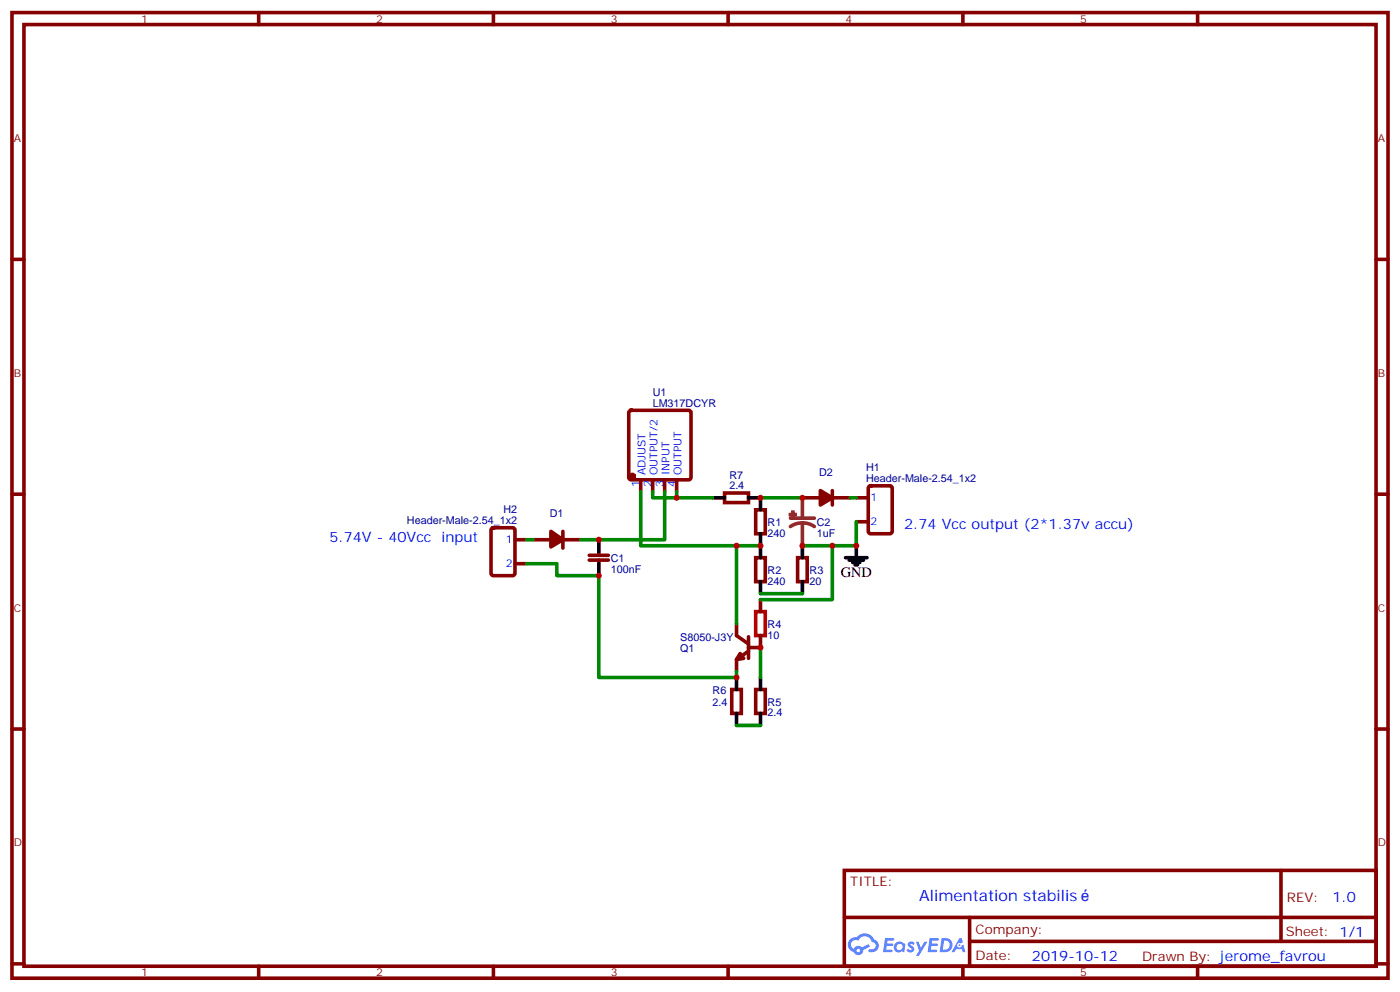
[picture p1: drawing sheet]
<svg xmlns="http://www.w3.org/2000/svg" width="412mm" height="292mm" viewBox="0 0 412 292" stroke-linecap="round" stroke-linejoin="round" font-family="sans-serif">
<g fill="none" stroke="#870000" stroke-width="1.1">
<path d="M3.5 3.7h405.4v284.3h-405.4zM7.1 7.2h398.2v277.3h-398.2zM76.2 3.7v3.5M145.3 3.7v3.5M214.5 3.7v3.5M283.6 3.7v3.5M352.8 3.7v3.5M3.5 76.4h3.6M405.3 76.4h3.6M3.5 145.5h3.6M405.3 145.5h3.6M217 183.6v3.5l3.5 2.5"/>
<path d="M218 192.4l1.1 1.5-2.1 .3zM220.5 187.5v6.4M220.5 191.7l-3.5 2.5v3.5M220.5 190.7h3.5M3.5 214.7h3.6M405.3 214.7h3.6M248.7 256.3h156.6v28.2h-156.6zM377.3 256.3v20.9M248.7 270.1h156.5M285.6 277.2h119.6M285.6 270.1v14.2M3.5 283.8h3.6"/>
<path d="M76.2 284.5v3.5M145.3 284.5v3.5M214.5 284.5v3.5M283.6 284.5v3.5M352.8 284.5v3.5M405.3 283.8h3.6"/>
</g>
<g fill="#5487ff">
<path d="M267.7 277.5a1.22 1.22 0 0 1 1.7 .2l-.4 .6a.47 .47 0 0 0-.3-.4 .47 .47 0 0 0-.5 .2l.1 .2a1.14 1.14 0 0 1 .8 1.8 1.14 1.14 0 0 1-1.9 0l-.2-.2 .5-.6 .7 .5a.29 .29 0 0 0 .3-.3 .29 .29 0 0 0-.2-.3 1.04 1.04 0 0 1-.6-1.7z"/>
<path d="M260.7 276.2h2.4l.3 .2-.2 .5-1.8 .1-.1 .8h1.5l.3 .4-.3 .4h-1.6l-.2 1.1h1.7l.2 .3-.2 .3-2.6 .1z"/>
<path d="M273.8 276.2h2.4l.3 .2-.1 .5-1.8 .1-.2 .8h1.6l.3 .4-.4 .4-1.6-.1-.1 1.1 1.7 .1 .2 .3-.2 .3-2.6 .1z"/>
<path d="M282.6 276.2h.7l.3 1.3-.6 .3a.69 .69 0 0 0-1 .3 .69 .69 0 0 0 .4 .9 .69 .69 0 0 0 .9-.6l.5-.2 .6 2.2h-.8l-.2-.9h-1.8l-.5 .9h-.8z"/>
<path d="M269.8 277.3h.8l.6 1.8 1.1-1.8h.9l-2.6 4.2h-.8l.9-1.5z"/>
<path d="M277.4 276.2l-.6 4.2h1.3a2.11 2.11 0 0 0 2.5-2.1 2.11 2.11 0 0 0-2.5-2.1zM278.1 277a1.39 1.39 0 0 1 1.7 1.4 1.39 1.39 0 0 1-1.8 1.2h-.3z"/>
<path d="M263.7 277.8a1.54 1.54 0 0 0-.1 2.2 1.54 1.54 0 0 0 2.2 .1l.6 .3 .3-2.3-.2-.3h-.4a1.49 1.49 0 0 0-2.4 0zM264 278.8a.94 .94 0 0 1 1.8 0 .94 .94 0 0 1-1.8 0z"/>
<path d="M250.4 276.6a2.18 2.18 0 0 0 1.1 3.7 1.44 1.44 0 0 0 1.6 .9 1.44 1.44 0 0 0 1.2-1.4l2-1.1-.5-.7-1.9 1a1.47 1.47 0 0 0-2.4 .4 1.39 1.39 0 0 1-.7-1.9 1.39 1.39 0 0 1 2-.5 2.12 2.12 0 0 1 2.2-1.3 2.12 2.12 0 0 1 1.9 1.7 1.14 1.14 0 0 1 1.1 1.4 1.14 1.14 0 0 1-1.7 .7 .43 .43 0 0 0-.5 .4 .43 .43 0 0 0 .4 .5 1.98 1.98 0 0 0 2.5-1.2 1.98 1.98 0 0 0-1.2-2.6 3.1 3.1 0 0 0-5.3-.6l-.9 .1zM252.3 279.9a.55 .55 0 0 1 1.1 0 .55 .55 0 0 1-1.1 0z"/>
<circle cx="282.6" cy="278.3" r=".26"/>
</g>
<g fill="none" stroke="#870000" stroke-width="1.1">
<path d="M185.4 121l.5-.2h16.9l.5 .2 .3 .5v19.1l-.3 .5-.5 .2h-16.9l-.5-.2-.2-.5v-19.1zM144.9 155.6l.4-.2h5.7l.6 .4 .1 13-.5 .7h-5.9l-.6-.5-.1-12.9zM151.7 158.9h3.5M157 158.9h5.3M165.8 156.5v4.9M165.8 158.9h5.3M188.7 141.3v3.5M192.3 141.3v3.5M195.8 141.3v3.5M199.3 141.3v3.5M213.4 145.2h7.1v2.8h-7.1zM222.6 150.1h2.8v7.1h-2.8z"/>
<path d="M236.4 146.6h5.3M245.2 144.5v4.2M245.2 146.6h5.3M252.2 146.6h3.6M252.2 153.6h3.6M256 143.3l.5-.2h5.6l.7 .4v13l-.4 .6-5.9 .1-.7-.5v-12.9zM151.7 166h3.5M173.6 164.9h5.6M173.6 163.5h5.6M176.4 162.5v1M176.4 164.9v1.1M222.6 164.2h2.8v7.1h-2.8z"/>
<path d="M224 176.6v3.5M234.9 164.2h2.9v7.1h-2.9zM224 187.1v3.6M215.5 203h2.9v7.1h-2.9zM222.6 203h2.8v7.1h-2.8z"/>
</g>
<g fill="none" stroke="#000" stroke-width="1.1">
<path d="M176.4 158.9v3.6M209.9 146.6h3.5M220.5 146.6h3.5v3.5M224 157.2v7M176.4 166v3.5M224 171.3v3.5M236.4 160.7v3.5M236.4 171.3v3.5M249.1 164.2h6.3M250.1 164.9h4.3M251.2 165.6h2.1M251.9 166.3h.7"/>
<path d="M252.2 160.7v3.5M217 199.5v3.5M224 199.5v3.5M217 210.1v3.5M224 210.1v3.5"/>
</g>
<g fill="#8c2424" stroke="#8c2424" stroke-width="1.1">
<path d="M232.8 151.5l1.4 .1z"/>
<path d="M233.5 150.8l.1 1.4z"/>
</g>
<path d="M232.8 152.6h7.1M236.4 154l1.8 .2 1.7 .8M236.4 154l-1.9 .2-1.7 .8M236.4 146.6v6M236.4 154v6.7" fill="none" stroke="#8c2424" stroke-width="1.1"/>
<g fill="#870000" stroke="#870000" stroke-width="1.1">
<path d="M162.3 156.5l3.5 2.4-3.5 2.1z"/>
<path d="M241.7 144.5l3.5 2.1-3.5 2.1z"/>
<circle cx="186.3" cy="140.2" r=".53"/>
</g>
<path d="M222.6 180.1h2.8v7h-2.8z" fill="none" stroke="#a10000" stroke-width="1.1"/>
<g fill="none" stroke="#008700" stroke-width="1.1">
<path d="M155.2 158.9h1.8M188.7 144.8v15.9h35.3M192.3 144.8v1.8h7v-1.8M195.8 144.8v14.1h-24.7M199.3 146.6h10.6M224 146.6h12.4M250.5 146.6h1.7M252.2 153.6v7.1h-15.8M155.2 166h8.8v3.5h12.4v30h40.6v-1.8M217 160.7v22.9M224 174.8h12.4M245.2 160.7v15.9h-21.2"/>
<path d="M224 190.7v8.8M217 213.6h7"/>
</g>
<g fill="#c00">
<circle cx="224" cy="160.7" r=".88"/>
<circle cx="236.4" cy="146.6" r=".88"/>
<circle cx="224" cy="146.6" r=".88"/>
<circle cx="236.4" cy="160.7" r=".88"/>
<circle cx="176.4" cy="158.9" r=".88"/>
<circle cx="217" cy="199.5" r=".88"/>
<circle cx="199.3" cy="146.6" r=".88"/>
<circle cx="224" cy="190.7" r=".88"/>
<circle cx="245.2" cy="160.7" r=".88"/>
<circle cx="252.2" cy="160.7" r=".88"/>
<circle cx="217" cy="160.7" r=".88"/>
<circle cx="176.4" cy="169.5" r=".88"/>
</g>
<text font-size="4.6" fill="#00f" x="270.8" y="265.3">Alimentation stabilis</text>
<g font-size="4.2" fill="#00f">
<text x="266.3" y="155.9">2.74 Vcc output (2*1.37v accu)</text>
<text x="97" y="159.6">5.74V - 40Vcc</text>
<text x="130" y="159.6">input</text>
<text x="392.5" y="265.6">1.0</text>
<text x="304" y="282.9">2019-10-12</text>
</g>
<text font-size="4.2" x="247.6" y="169.9">GND</text>
<g font-size="3.9" fill="#800">
<text x="250.5" y="260.9">TITLE:</text>
<text x="379.1" y="265.6">REV:</text>
<text x="287.4" y="275.1">Company:</text>
<text x="378.7" y="275.7">Sheet: 1/1</text>
<text x="287.4" y="282.8">Date:</text>
<text x="336.4" y="282.8">Drawn By: jerome_favrou</text>
</g>
<g font-size="3.2" fill="#800">
<text x="41.6" y="6.7">1</text>
<text x="110.8" y="6.7">2</text>
<text x="179.9" y="6.7">3</text>
<text x="249.1" y="6.7">4</text>
<text x="318.2" y="6.7">5</text>
<text x="4.1" y="41.8">A</text>
<text x="405.9" y="41.8">A</text>
<text x="4.1" y="110.9">B</text>
<text x="405.9" y="110.9">B</text>
<text x="4.1" y="180.1">C</text>
<text x="405.9" y="180.1">C</text>
<text x="4.1" y="249.2">D</text>
<text x="405.9" y="249.2">D</text>
<text x="41.6" y="287.5">1</text>
<text x="110.8" y="287.5">2</text>
<text x="179.9" y="287.5">3</text>
<text x="249.1" y="287.5">4</text>
<text x="318.2" y="287.5">5</text>
</g>
<g font-size="3.2" fill="#000080">
<text x="192.3" y="119.8">LM317DCYR</text>
<text x="192.3" y="116.6">U1</text>
<text x="214.8" y="140.9">R7</text>
<text x="241.3" y="140.2">D2</text>
<text x="255.1" y="142">Header-Male-2.54_1x2</text>
<text x="255.1" y="138.7">H1</text>
<text x="214.8" y="144.1">2.4</text>
<text x="119.9" y="154.3">Header-Male-2.54_1x2</text>
<text x="148.3" y="151">H2</text>
<text x="161.9" y="152.2">D1</text>
<text x="226.1" y="154.9">R1</text>
<text x="240.6" y="154.9">C2</text>
<text x="226.1" y="158">240</text>
<text x="240.6" y="158">1uF</text>
<text x="179.9" y="165.5">C1</text>
<text x="179.9" y="168.6">100nF</text>
<text x="226.1" y="172.2">240</text>
<text x="226.1" y="169">R2</text>
<text x="238.5" y="172.2">20</text>
<text x="238.5" y="169">R3</text>
<text x="226.1" y="184.9">R4</text>
<text x="200.4" y="188.7">S8050-J3Y</text>
<text x="200.4" y="191.9">Q1</text>
<text x="226.1" y="188">10</text>
<text x="209.9" y="208">2.4</text>
<text x="209.9" y="204.4">R6</text>
<text x="226.1" y="207.8">R5</text>
<text x="226.1" y="211">2.4</text>
</g>
<g font-size="3.2" fill="#00f">
<text x="188.4" y="143.5" transform="rotate(-90 188.4 143.5)">1</text>
<text x="190.1" y="140" transform="rotate(-90 190.1 140)">ADJUST</text>
<text x="191.9" y="143.5" transform="rotate(-90 191.9 143.5)">2</text>
<text x="193.7" y="140" transform="rotate(-90 193.7 140)">OUTPUT/2</text>
<text x="195.4" y="143.5" transform="rotate(-90 195.4 143.5)">3</text>
<text x="197.2" y="140" transform="rotate(-90 197.2 140)">INPUT</text>
<text x="199" y="143.5" transform="rotate(-90 199 143.5)">4</text>
<text x="200.7" y="140" transform="rotate(-90 200.7 140)">OUTPUT</text>
<text x="256.5" y="147.6">1</text>
<text x="256.5" y="154.7">2</text>
<text x="149" y="160">1</text>
<text x="149" y="167">2</text>
</g>
</svg>
